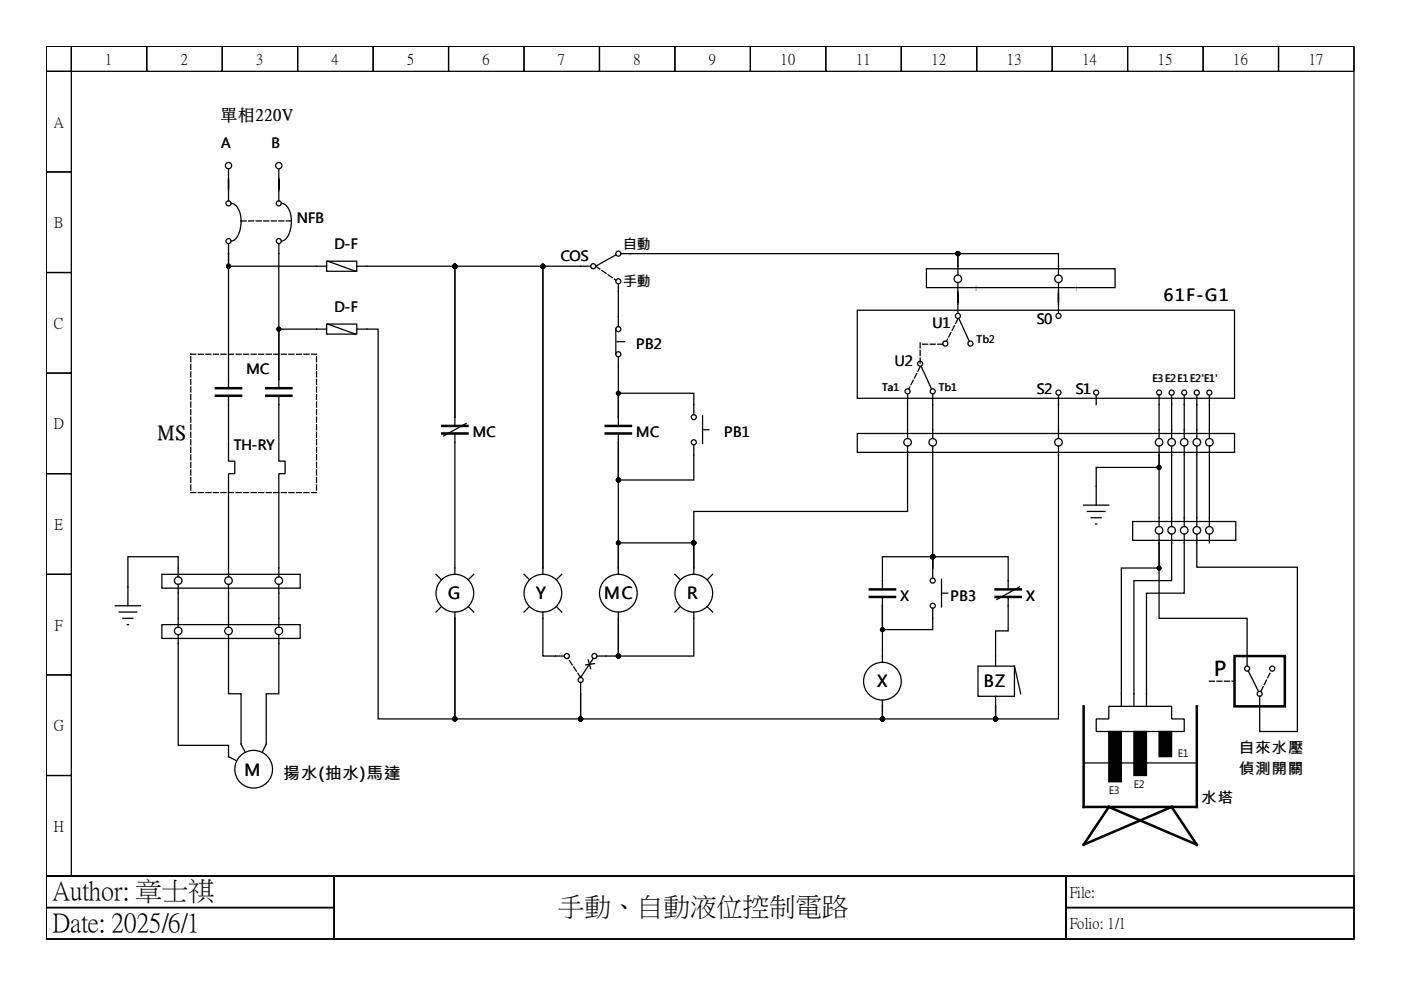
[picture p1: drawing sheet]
<svg xmlns="http://www.w3.org/2000/svg" width="297mm" height="210mm" viewBox="0 0 297 210" stroke-linecap="round" stroke-linejoin="round" font-family="sans-serif">
<g fill="none" stroke="#000" stroke-width=".27">
<path d="M9.8 9.8h277.3v176h-277.3zM9.8 9.8h5.3v5.3h-5.3zM9.8 15.1h5.3v21.4h-5.3zM15.1 9.8h16v5.3h-16zM31.1 9.8h16v5.3h-16zM47.1 9.8h16v5.3h-16zM63.1 9.8h16v5.3h-16zM79.1 9.8h16v5.3h-16zM95.1 9.8h16v5.3h-16zM111.1 9.8h16v5.3h-16zM127.1 9.8h16v5.3h-16zM143.1 9.8h16v5.3h-16z"/>
<path d="M159.1 9.8h16v5.3h-16zM175.1 9.8h16v5.3h-16zM191.1 9.8h16v5.3h-16zM207.1 9.8h16v5.3h-16zM223.1 9.8h16v5.3h-16zM239.1 9.8h16v5.3h-16zM255.1 9.8h16v5.3h-16zM271.1 9.8h16v5.3h-16zM9.8 36.5h5.3v21.3h-5.3zM48.4 35.9v6.7M59.1 35.9v6.7M9.8 57.8h5.3v21.3h-5.3z"/>
<path d="M48.4 53.8v28.5M48.4 53.8v2.6h20.8M48.4 51.6v2.2M49 43.1a2.85 2.85 0 0 1 2.1 2.9 5.1 5.1 0 0 1-1.7 5l-.4 .1M59.1 51.6v28.8M59.6 43.1a2.85 2.85 0 0 1 2.1 2.9 5.1 5.1 0 0 1-1.6 5l-.5 .1M69.2 55.4h6.4v2.1h-6.4zM69.5 55.4l5.9 2.1M75.6 56.4h20.8v32M125.2 56.4h-10.1v64M130.6 54l-4.3 2.4M131.6 53.8h71.5v2.6"/>
<path d="M196.4 57h40v4h-40zM203.1 59.9v6.4M203.1 56.4v1.9M203.1 56.4v-2.6h21.3v4.5M224.4 59.9v6.4M9.8 79.1h5.3v21.3h-5.3zM69.2 68.7h6.4v2.1h-6.4zM69.2 69.8h-10.1v10.6M69.5 68.7l5.9 2.1M75.6 69.8h4.6v82.6h16.2v-21.3M130.6 69.8v5.3M130.8 72.4h1.6"/>
<path d="M131.1 75.6v12.8M131.1 60.2v9M181.8 65.8h79.9v18.6h-79.9zM195.4 77.8l2.1 4.6M203.4 67.6l2.1 4.7M48.4 93.8v4h1.4v2.6h-1.4v4M48.4 83.9v9.6M59.1 93.8v4h1.3v2.6h-1.3v4M59.1 83.9v9.6M59.1 80.4v1.9M96.4 91.9v29.9M96.4 88.4v1.6"/>
<path d="M96.4 88.4v-32h18.7v64M98.8 89.8l-4.8 2.6M131.1 93.8v26.6M131.1 93.8v8h16v-7.5M131.1 88.4v1.9M131.1 91.9v1.9M147.1 87.9v-4.5h-16v5M149 88.2v5.8M149.2 91.1h1.1M181.8 91.9h79.9v4h-79.9zM192.4 83.6v9.4M192.4 94.6v13.8h-45.3v12"/>
<path d="M197.8 83.6v9.4M197.8 94.6v25.8M224.4 83.9v9.1M224.4 94.6v57.8h-13.3v-2.6M232.4 83.9v1.9M245.7 96.4v15.2M245.7 96.4v2.7h-13.3v8M245.7 83.6v9.4M245.7 94.6v1.8M248.4 94.6v17M248.4 83.9v9.1M251.1 94.6v17"/>
<path d="M251.1 83.9v9.1M253.7 83.9v9.1M253.7 94.6v17M256.4 94.6v17M256.4 83.9v9.1M9.8 100.4h5.3v21.4h-5.3zM48.4 104.7v17.6M59.1 104.7v17.6M229.7 107.1h5.4M230.5 108.4h3.8M231.3 109.8h2.2M232.3 111.1h.2"/>
<path d="M240.1 110.6h21.9v4h-21.9zM245.7 113.2v1.9M245.7 115.1v16h18.7v10.1M245.7 115.1v5.3h-8v29.4M248.4 113.2v9.9h-8v26.7M251.1 113.2v12.6h-8v24M253.7 113.2v7.1h21.4v34.8h-8v-7.5M256.4 113.2v1.9M9.8 121.8h5.3v21.3h-5.3zM24.5 128.4h5.3M25.3 129.8h3.7M26.1 131.1h2.1"/>
<path d="M27 132.4h.3M34.3 132.4h29.3v3h-29.3zM34.3 121.8h29.3v2.9h-29.3zM37.8 123.9v9.1M37.8 122.3v-4.3h-10.7v10.4M37.8 134.6v23.4h10.6v2.4l1.6 .8M48.4 123.9v9.1M48.4 134.6v12.5h2.7v10.7l.8 1.6M59.1 134.6v12.5h-2.7v10.7l-.8 1.6M59.1 123.9v9.1M92.4 121.8l1.1 1M93.5 128.7l-1.1 1.1"/>
<path d="M96.4 129.8v1.3M96.4 131.1v21.3h26.7v-5.3M99.4 128.7l1 1.1M100.4 121.8l-1 1M111.1 121.8l1.1 1M112.2 128.7l-1.1 1.1M115.1 129.8v9.3h4.5M115.1 120.4v1.4M118 128.7l1.1 1.1M119.1 121.8l-1.1 1M124.7 139.9l.5 1.9M125.8 139.6l-2.7 4"/>
<path d="M131.1 131.1v8h-4.5M131.1 120.4v-5.3h16v5.3M131.1 120.4v1.4M131.1 129.8v1.3M143.1 121.8l1.1 1M144.2 128.7l-1.1 1.1M147.1 129.8v9.3h-16v-8M147.1 120.4v1.4M150 128.7l1.1 1.1M151.1 121.8l-1.1 1M187.1 128.4v12M187.1 128.4v5.1h10.7v-4.5"/>
<path d="M187.1 126.6v1.8M197.8 120.4v2.2M197.8 120.4v-2.4h-10.7v7M197.8 120.4v-2.4h16v6.7M199.6 122.8v5.9M199.9 125.8h1.1M213.8 126.6v7.2h-2.7v7.4M216.2 124.4l-4.8 2.7M9.8 143.1h5.3v21.3h-5.3zM123.1 144.7v2.4M123.1 147.1v5.3h64v-2.6M126 140.7l-1.8 .3"/>
<path d="M187.1 149.8v2.6h24v-2.6M187.1 148.4v1.4M207.4 141.2h7.7v6.4h-7.7zM211.1 147.6v2.2M215.1 141.2l1.3 5.9M232.4 152.4h2.7v-2.6h13.3v2.6h2.7v2.7h-18.7zM264.7 142.3l2.1 4.3M9.8 164.4h5.3v21.4h-5.3zM229.7 161.8h24M9.8 185.8h277.3v13.3h-277.3zM9.8 185.8h61v6.6h-61zM9.8 192.4h61v6.7h-61z"/>
<path d="M70.8 185.8h155.2v13.3h-155.2zM226 185.8h61.1v6.6h-61.1zM226 192.4h61.1v6.7h-61.1z"/>
<circle cx="48.4" cy="35.1" r=".67"/>
<circle cx="59.1" cy="35.1" r=".67"/>
<circle cx="48.4" cy="43.1" r=".53"/>
<circle cx="48.4" cy="51.1" r=".53"/>
<circle cx="59.1" cy="51.1" r=".53"/>
<circle cx="59.1" cy="43.1" r=".53"/>
<circle cx="125.8" cy="56.4" r=".53"/>
<circle cx="131.1" cy="53.8" r=".53"/>
<circle cx="131.1" cy="59.6" r=".53"/>
<circle cx="203.1" cy="59.1" r=".8"/>
<circle cx="224.4" cy="59.1" r=".8"/>
<circle cx="131.1" cy="69.8" r=".53"/>
<circle cx="131.1" cy="75.1" r=".53"/>
<circle cx="195.1" cy="77.1" r=".53"/>
<circle cx="200.4" cy="72.8" r=".53"/>
<circle cx="203.1" cy="67" r=".53"/>
<circle cx="205.8" cy="72.8" r=".53"/>
<circle cx="224.4" cy="67" r=".53"/>
<circle cx="147.1" cy="93.8" r=".53"/>
<circle cx="147.1" cy="88.4" r=".53"/>
<circle cx="192.4" cy="93.8" r=".8"/>
<circle cx="192.4" cy="83" r=".53"/>
<circle cx="197.8" cy="93.8" r=".8"/>
<circle cx="197.8" cy="83" r=".53"/>
<circle cx="224.4" cy="93.8" r=".8"/>
<circle cx="224.4" cy="83.2" r=".53"/>
<circle cx="232.4" cy="83.2" r=".53"/>
<circle cx="245.7" cy="93.8" r=".8"/>
<circle cx="245.7" cy="83.2" r=".53"/>
<circle cx="248.4" cy="93.8" r=".8"/>
<circle cx="248.4" cy="83.2" r=".53"/>
<circle cx="251.1" cy="93.8" r=".8"/>
<circle cx="251.1" cy="83.2" r=".53"/>
<circle cx="253.7" cy="93.8" r=".8"/>
<circle cx="253.7" cy="83.2" r=".53"/>
<circle cx="256.4" cy="93.8" r=".8"/>
<circle cx="256.4" cy="83.2" r=".53"/>
<circle cx="245.7" cy="112.4" r=".8"/>
<circle cx="248.4" cy="112.4" r=".8"/>
<circle cx="251.1" cy="112.4" r=".8"/>
<circle cx="253.7" cy="112.4" r=".8"/>
<circle cx="256.4" cy="112.4" r=".8"/>
<circle cx="37.8" cy="133.8" r=".8"/>
<circle cx="37.8" cy="123.1" r=".8"/>
<circle cx="48.4" cy="133.8" r=".8"/>
<circle cx="48.4" cy="123.1" r=".8"/>
<circle cx="59.1" cy="133.8" r=".8"/>
<circle cx="59.1" cy="123.1" r=".8"/>
<circle cx="96.4" cy="125.8" r="4"/>
<circle cx="115.1" cy="125.8" r="4"/>
<circle cx="120.2" cy="139.1" r=".53"/>
<circle cx="126" cy="139.1" r=".53"/>
<circle cx="131.1" cy="125.8" r="4"/>
<circle cx="147.1" cy="125.8" r="4"/>
<circle cx="197.8" cy="123.1" r=".53"/>
<circle cx="197.8" cy="128.4" r=".53"/>
<circle cx="123.1" cy="144.2" r=".53"/>
<circle cx="187.1" cy="144.4" r="4"/>
<circle cx="264.4" cy="141.8" r=".53"/>
<circle cx="267.1" cy="147.1" r=".53"/>
<circle cx="269.7" cy="141.8" r=".53"/>
<circle cx="53.8" cy="163.1" r="4"/>
</g>
<path d="M51.1 46.8h10.7M126.3 56.4l4.3 3M40.5 75.1h26.6v29.3h-26.6zM195.1 77.8l-2.4 4.6M195.1 72.7v4.8M199.9 73h-4.8M203.1 67.6l-2.4 4.7M123.1 143.6l-2.7-4M256.4 144.4h5.3M267.3 146.6l2.2-4.3" fill="none" stroke="#000" stroke-width=".27" stroke-dasharray="1.1 .5"/>
<g fill="none" stroke="#000" stroke-width=".53">
<path d="M45.8 82.3h5.3M45.8 83.9h5.3M56.4 82.3h5.4M56.4 83.9h5.4M93.8 90.3h5.3M93.8 91.9h5.3M128.4 90.3h5.4M128.4 91.9h5.4M184.4 125h5.4M184.4 126.6h5.4M211.1 125h5.3M211.1 126.6h5.3"/>
<path d="M261.7 139.1h10.7v10.7h-10.7zM229.7 149.8v21.3h24v-21.3M235.1 171.1l-5.4 8 18.7-8 5.3 8z"/>
</g>
<g fill="#000" stroke="#000" stroke-width=".27">
<path d="M235.1 155.1h2.6v10.7h-2.6z" fill-rule="evenodd"/>
<path d="M240.4 155.1h2.7v9.3h-2.7z" fill-rule="evenodd"/>
<path d="M245.7 155.1h2.7v5.3h-2.7z" fill-rule="evenodd"/>
<circle cx="48.4" cy="56.4" r=".4"/>
<circle cx="96.4" cy="56.4" r=".4"/>
<circle cx="115.1" cy="56.4" r=".4"/>
<circle cx="203.1" cy="53.8" r=".4"/>
<circle cx="59.1" cy="69.8" r=".4"/>
<circle cx="131.1" cy="83.4" r=".4"/>
<circle cx="245.7" cy="99.1" r=".4"/>
<circle cx="131.1" cy="101.8" r=".4"/>
<circle cx="131.1" cy="115.1" r=".4"/>
<circle cx="147.1" cy="115.1" r=".4"/>
<circle cx="197.8" cy="118" r=".4"/>
<circle cx="131.1" cy="139.1" r=".4"/>
<circle cx="187.1" cy="133.5" r=".4"/>
<circle cx="245.7" cy="120.4" r=".4"/>
<circle cx="96.4" cy="152.4" r=".4"/>
<circle cx="123.1" cy="152.4" r=".4"/>
<circle cx="187.1" cy="152.4" r=".4"/>
<circle cx="211.1" cy="152.4" r=".4"/>
</g>
<g font-size="5.6">
<text x="11.1" y="190.7">Author: 章士祺</text>
<text x="11.1" y="197.4">Date: 2025/6/1</text>
<text x="118.3" y="194">手動、自動液位控制電路</text>
</g>
<g font-size="4.3">
<text x="33.5" y="93">MS</text>
<text x="257.5" y="143.4">P</text>
</g>
<g font-size="3.5">
<text x="46.8" y="25.5">單相220V</text>
<text x="246.7" y="63.9">61F-G1</text>
<text x="95.1" y="127.1">G</text>
<text x="113.8" y="127.1">Y</text>
<text x="128.2" y="127.1">MC</text>
<text x="145.8" y="127.1">R</text>
<text x="186" y="145.8">X</text>
<text x="208.7" y="145.8">BZ</text>
<text x="51.9" y="164.4">M</text>
<text x="60" y="165.2">揚⽔(抽⽔)⾺達</text>
</g>
<g font-size="3.2">
<text x="22.3" y="13.5">1</text>
<text x="38.3" y="13.5">2</text>
<text x="54.3" y="13.5">3</text>
<text x="70.3" y="13.5">4</text>
<text x="86.3" y="13.5">5</text>
<text x="102.3" y="13.5">6</text>
<text x="118.3" y="13.5">7</text>
<text x="134.3" y="13.5">8</text>
<text x="150.3" y="13.5">9</text>
<text x="165.5" y="13.5">10</text>
<text x="181.5" y="13.5">11</text>
<text x="197.5" y="13.5">12</text>
<text x="213.5" y="13.5">13</text>
<text x="229.5" y="13.5">14</text>
<text x="245.5" y="13.5">15</text>
<text x="261.5" y="13.5">16</text>
<text x="277.5" y="13.5">17</text>
<text x="11.4" y="26.9">A</text>
<text x="11.4" y="48.2">B</text>
<text x="11.4" y="69.5">C</text>
<text x="11.4" y="90.8">D</text>
<text x="11.5" y="112.2">E</text>
<text x="11.7" y="133.5">F</text>
<text x="11.4" y="154.8">G</text>
<text x="262.8" y="159.6">⾃來⽔壓</text>
<text x="262.8" y="164.2">偵測開關</text>
<text x="254.8" y="170.3">⽔塔</text>
<text x="11.4" y="176.2">H</text>
<text x="226.8" y="190.2">File:</text>
<text x="226.8" y="196.8">Folio: 1/1</text>
</g>
<g font-size="2.9">
<text x="47" y="31.4">A</text>
<text x="57.6" y="31.4">B</text>
<text x="63" y="47.4">NFB</text>
<text x="71" y="52.7">D-F</text>
<text x="132.2" y="52.7">⾃動</text>
<text x="119" y="55.4">COS</text>
<text x="132.2" y="60.7">⼿動</text>
<text x="71" y="66">D-F</text>
<text x="197.8" y="69.5">U1</text>
<text x="219.9" y="68.7">S0</text>
<text x="135" y="74">PB2</text>
<text x="189.8" y="77.5">U2</text>
<text x="52.3" y="79.4">MC</text>
<text x="219.9" y="83.6">S2</text>
<text x="228.1" y="83.6">S1</text>
<text x="49.6" y="95.4">TH-RY</text>
<text x="100.3" y="92.7">MC</text>
<text x="135" y="92.7">MC</text>
<text x="153.6" y="92.7">PB1</text>
<text x="191" y="127.4">X</text>
<text x="201.6" y="127.4">PB3</text>
<text x="217.6" y="127.4">X</text>
</g>
<g font-size="2.4">
<text x="206.6" y="61.6" transform="rotate(-90 206.6 61.6)">_</text>
<text x="227.9" y="61.6" transform="rotate(-90 227.9 61.6)">_</text>
</g>
<g font-size="2.1">
<text x="207.1" y="72.7">Tb2</text>
<text x="187.1" y="82.8">Ta1</text>
<text x="199.1" y="82.8">Tb1</text>
<text x="244.4" y="81">E3E2E1 E2'E1'</text>
<text x="249.7" y="160.4">E1</text>
<text x="240.4" y="167.1">E2</text>
<text x="235.1" y="168.4">E3</text>
</g>
</svg>
